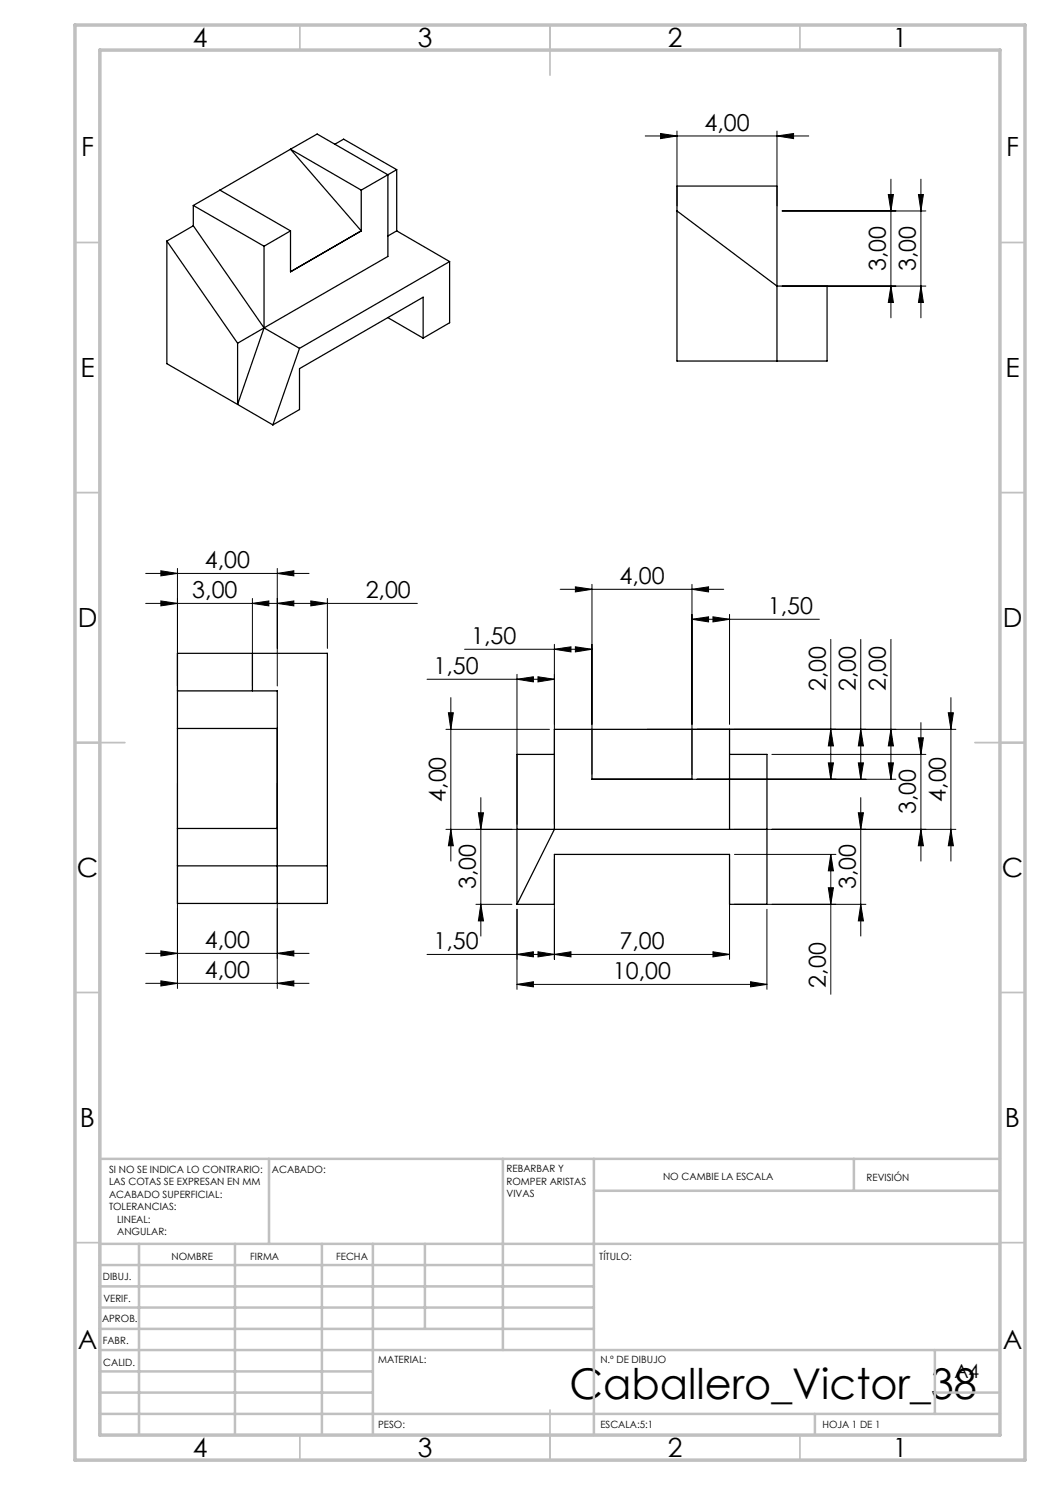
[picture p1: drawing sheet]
<svg xmlns="http://www.w3.org/2000/svg" width="210mm" height="297mm" viewBox="0 0 210 297" stroke-linecap="round" stroke-linejoin="round" font-family="sans-serif">
<g fill="none" stroke="#000" stroke-width=".2">
<path d="M129 27.2h32.7M132.1 26.7l3.3 .5-3.3 .5zM135.4 26.2v15M155.4 27.2l3.3-.5v1zM155.4 26.2v15M177.7 38.9h1l-.5 3.3zM178.2 35.8v27.8M183.7 38.9h1l-.5 3.3zM184.2 35.8v27.8M156.4 57.2h28.8M156.4 42.2h28.8M178.2 57.2l.5 3.3h-1z"/>
<path d="M184.2 57.2l.5 3.3h-1zM29.1 114.7h32.7M32.2 114.2l3.3 .5-3.3 .5zM35.5 113.7v23.5M50.5 119.7v17.5M55.5 114.7l3.3-.5v1zM55.5 113.7v23.5M65.5 119.7v10M112 117.9h32.7M115.1 117.4l3.3 .5-3.3 .5zM118.4 116.9v38M138.4 117.9l3.3-.5v1z"/>
<path d="M138.4 116.9v38M29.1 120.7h54.4M32.2 120.2l3.3 .5-3.3 .5zM50.5 120.7l3.3-.5v1zM55.5 120.7l3.3-.5v1zM62.2 120.2l3.3 .5-3.3 .5zM85.4 135.9h25.5M90.2 139.5v32.7M92.9 129.9h25.5M103.4 135.9l3.3-.5v1zM103.4 134.9v30M107.6 135.4l3.3 .5-3.3 .5z"/>
<path d="M110.9 129.9l3.3-.5v1zM110.9 128.9v36M115.1 129.4l3.3 .5-3.3 .5zM138.4 123.9l3.3-.5v1zM138.4 123.9h25.5M142.6 123.4l3.3 .5-3.3 .5zM145.9 122.9v22M166.2 127.9v28M172.2 127.9v28M178.2 127.9v28M190.2 139.5v32.7M35.5 156.7v41"/>
<path d="M55.5 156.7v41M89.2 145.9h20.7M89.7 142.6h1l-.5 3.3zM96.2 159.5v27.7M129.4 155.9h49.8M154.4 150.9h30.8M165.7 152.6h1l-.5 3.3zM166.2 145.9l.5 3.3h-1zM171.7 152.6h1l-.5 3.3zM172.2 145.9l.5 3.3h-1zM172.2 159.5v27.7M177.7 152.6h1l-.5 3.3z"/>
<path d="M178.2 145.9l.5 3.3h-1zM183.7 147.6h1l-.5 3.3zM184.2 144.5v27.7M189.7 142.6h1l-.5 3.3zM191.2 145.9h-61.8M89.2 165.9h20.7M90.2 165.9l.5 3.3h-1zM95.7 162.6h1l-.5 3.3zM110.9 171.9v20M145.9 171.9v20M146.9 170.9h20.3M146.9 165.9h44.3"/>
<path d="M165.7 177.5h1l-.5 3.4zM166.2 170.9l.5 3.3h-1zM166.2 170.9v28M171.7 162.6h1l-.5 3.3zM184.2 165.9l.5 3.3h-1zM190.2 165.9l.5 3.3h-1zM29.1 190.7h32.7M29.1 196.7h32.7M32.2 190.2l3.3 .5-3.3 .5zM32.2 196.2l3.3 .5-3.3 .5zM55.5 190.7l3.3-.5v1zM55.5 196.7l3.3-.5v1z"/>
<path d="M85.4 190.9h60.5M95.2 180.9h7.2M96.2 180.9l.5 3.3h-1zM103.4 190.9l3.3-.5v1zM103.4 181.9v16M103.4 196.9l3.3-.5v1zM103.4 196.9h50M107.6 190.4l3.3 .5-3.3 .5zM110.9 190.9l3.3-.5v1zM142.6 190.4l3.3 .5-3.3 .5zM146.9 180.9h26.3M150.1 196.4l3.3 .5-3.3 .5z"/>
<path d="M153.4 181.9v16M172.2 180.9l.5 3.3h-1z"/>
</g>
<g fill="none" stroke="#c0c0c0" stroke-width=".35">
<path d="M60 5v5M110 5v10M160 5v5M15 48.5h5M200 48.5h5M15 98.5h5M200 98.5h5M15 148.5h10M195 148.5h10M15 198.5h5M200 198.5h5M15 248.5h5"/>
<path d="M200 248.5h5M60 287v5M110 282v10M160 287v5"/>
</g>
<g fill="none" stroke="#c0c0c0" stroke-width=".5">
<path d="M53.8 231.8v17M100.6 231.8v38.2M118.8 231.8v55.2M118.8 238.2h81.2M170.8 231.8v6.4M200 231.8h-180v55.2M20 248.8h180M20 257.3h98.8M20 253h98.8M27.8 248.8v38.2M47 248.8v38.2M64.4 248.8v38.2"/>
<path d="M74.6 248.8v38.2M85 248.8v17M20 265.8h98.8M20 261.5h98.8M20 278.5h54.6M20 274.3h54.6M20 270h180M187 278.5h13M187 270v12.8M20 282.8h180M163 282.8v4.2"/>
</g>
<path d="M15 5h190v287h-190zM20 10h180v277h-180z" fill="none" stroke="#c0c0c0" stroke-width=".7"/>
<g fill="#000">
<path d="M132.1 26.7l3.3 .5-3.3 .5zM155.4 27.2l3.3-.5v1zM32.2 190.2l3.3 .5-3.3 .5zM55.5 190.7l3.3-.5v1zM103.4 196.9l3.3-.5v1zM150.1 196.4l3.3 .5-3.3 .5zM110.9 129.9l3.3-.5v1zM115.1 129.4l3.3 .5-3.3 .5zM115.1 117.4l3.3 .5-3.3 .5zM138.4 117.9l3.3-.5v1zM138.4 123.9l3.3-.5v1zM142.6 123.4l3.3 .5-3.3 .5z"/>
<path d="M184.2 57.2l.5 3.3h-1zM183.7 38.9h1l-.5 3.3zM178.2 57.2l.5 3.3h-1zM177.7 38.9h1l-.5 3.3zM165.7 177.5h1l-.5 3.4zM166.2 170.9l.5 3.3h-1zM96.2 180.9l.5 3.3h-1zM95.7 162.6h1l-.5 3.3zM177.7 152.6h1l-.5 3.3zM178.2 145.9l.5 3.3h-1zM171.7 152.6h1l-.5 3.3zM172.2 145.9l.5 3.3h-1zM165.7 152.6h1l-.5 3.3zM166.2 145.9l.5 3.3h-1zM184.2 165.9l.5 3.3h-1zM183.7 147.6h1l-.5 3.3z"/>
<path d="M32.2 120.2l3.3 .5-3.3 .5zM50.5 120.7l3.3-.5v1z"/>
<path d="M62.2 120.2l3.3 .5-3.3 .5zM55.5 120.7l3.3-.5v1zM55.5 196.7l3.3-.5v1zM32.2 196.2l3.3 .5-3.3 .5zM55.5 114.7l3.3-.5v1zM32.2 114.2l3.3 .5-3.3 .5zM107.6 135.4l3.3 .5-3.3 .5zM103.4 135.9l3.3-.5v1z"/>
<path d="M171.7 162.6h1l-.5 3.3zM172.2 180.9l.5 3.3h-1zM189.7 142.6h1l-.5 3.3zM190.2 165.9l.5 3.3h-1zM89.7 142.6h1l-.5 3.3zM90.2 165.9l.5 3.3h-1z"/>
<path d="M107.6 190.4l3.3 .5-3.3 .5zM103.4 190.9l3.3-.5v1zM142.6 190.4l3.3 .5-3.3 .5zM110.9 190.9l3.3-.5v1z"/>
</g>
<g fill="none" stroke="#000" stroke-width=".25">
<path d="M44 38l-5.3 3.1M44 38l14.1 8.2M58.1 29.8l14.1 8.2M58.1 29.8l5.3-3 14.2 8.2M58.1 29.8l-14.1 8.2M58.1 29.8l14.1 16.4M67 28.9l1.7-1.1 10.6 6.1M72.2 38v8.2M77.6 35l-5.4 3M77.6 35v16.3l-24.8 14.3M79.3 33.9l-1.7 1.1M79.3 33.9v12.3"/>
<path d="M33.4 48.2v24.5l21.2 12.3M33.4 48.2l14.1 20.4M38.7 45.2l-5.3 3M38.7 45.2l14.1 20.4M38.7 41.1l14.1 8.1M38.7 41.1v4.1M52.8 49.2v16.4M58.1 46.2l-5.3 3M58.1 46.2v8.2l14.1-8.2M79.3 46.2l10.6 6.1M79.3 46.2l-1.7 1M89.9 52.3v12.3l-5.3 3"/>
<path d="M89.9 52.3l-30 17.4M135.4 42.2l20 15h10v15h-30v-35h20v35M52.8 65.6l-5.3 15.3v-12.3M52.8 65.6l-5.3 3M52.8 65.6l7.1 4.1M59.9 69.7l-5.3 15.3M77.6 63.5l7 4.1M84.6 67.6v-8.2l-24.7 14.3v8.2l-5.3 3.1M35.5 130.7h30v50h-30zM35.5 138.2h20v42.5M50.5 130.7v7.5M35.5 145.7h20"/>
<path d="M110.9 150.9h-7.5v30M118.4 145.9v10h20v-10M145.9 150.9h7.5v30h-7.5v-10h-35v10h-7.5M35.5 165.7h20M35.5 173.2h30M103.4 165.9h50M145.9 165.9v-20h-35v20l-7.5 15"/>
</g>
<text font-size="8.5" x="113.9" y="279.7">Caballero_Victor_38</text>
<g font-size="5.3">
<text x="38.5" y="9.5">4</text>
<text x="83.5" y="9.5">3</text>
<text x="133.6" y="9.5">2</text>
<text x="178.6" y="9.5">1</text>
<text x="16.2" y="31.3">F</text>
<text x="201.2" y="31.3">F</text>
<text x="16.1" y="75.5">E</text>
<text x="201.1" y="75.5">E</text>
<text x="15.5" y="125.5">D</text>
<text x="200.5" y="125.5">D</text>
<text x="15.4" y="175.5">C</text>
<text x="200.4" y="175.5">C</text>
<text x="16" y="225.5">B</text>
<text x="201" y="225.5">B</text>
<text x="15.5" y="269.8">A</text>
<text x="200.5" y="269.8">A</text>
<text x="38.5" y="291.5">4</text>
<text x="83.5" y="291.5">3</text>
<text x="133.6" y="291.5">2</text>
<text x="178.6" y="291.5">1</text>
</g>
<g font-size="4.7">
<text x="140.9" y="26.2">4,00</text>
<text x="177.2" y="54.2" transform="rotate(-90 177.2 54.2)">3,00</text>
<text x="183.2" y="54.2" transform="rotate(-90 183.2 54.2)">3,00</text>
<text x="41" y="113.7">4,00</text>
<text x="38.5" y="119.7">3,00</text>
<text x="73.1" y="119.6">2,00</text>
<text x="123.9" y="116.8">4,00</text>
<text x="153.6" y="122.8">1,50</text>
<text x="94.2" y="128.8">1,50</text>
<text x="86.7" y="134.8">1,50</text>
<text x="165.2" y="138.2" transform="rotate(-90 165.2 138.2)">2,00</text>
<text x="171.2" y="138.2" transform="rotate(-90 171.2 138.2)">2,00</text>
<text x="177.2" y="138.2" transform="rotate(-90 177.2 138.2)">2,00</text>
<text x="89.2" y="160.4" transform="rotate(-90 89.2 160.4)">4,00</text>
<text x="189.2" y="160.4" transform="rotate(-90 189.2 160.4)">4,00</text>
<text x="183.2" y="162.9" transform="rotate(-90 183.2 162.9)">3,00</text>
<text x="95.2" y="177.9" transform="rotate(-90 95.2 177.9)">3,00</text>
<text x="171.2" y="177.9" transform="rotate(-90 171.2 177.9)">3,00</text>
<text x="41" y="189.7">4,00</text>
<text x="86.7" y="189.8">1,50</text>
<text x="123.9" y="189.8">7,00</text>
<text x="41" y="195.6">4,00</text>
<text x="122.6" y="195.8">10,00</text>
<text x="165.2" y="197.5" transform="rotate(-90 165.2 197.5)">2,00</text>
</g>
<text font-size="3.9" x="190.9" y="275.5">A4</text>
<g font-size="2">
<text x="21.8" y="234.6">SI NO SE INDICA LO CONTRARIO:</text>
<text x="21.8" y="237.1">LAS COTAS SE EXPRESAN EN MM</text>
<text x="21.8" y="239.6">ACABADO SUPERFICIAL:</text>
<text x="54.4" y="234.6">ACABADO:</text>
<text x="101.3" y="234.5">REBARBAR Y</text>
<text x="101.3" y="237">ROMPER ARISTAS</text>
<text x="101.3" y="239.5">VIVAS</text>
<text x="132.6" y="236">NO CAMBIE LA ESCALA</text>
<text x="173.3" y="236.2">REVISIÓN</text>
<text x="21.8" y="242.1">TOLERANCIAS:</text>
<text x="23.4" y="244.6">LINEAL:</text>
<text x="23.4" y="247.1">ANGULAR:</text>
<text x="34.3" y="252">NOMBRE</text>
<text x="50" y="251.9">FIRMA</text>
<text x="67.2" y="251.9">FECHA</text>
<text x="119.9" y="251.9">TÍTULO:</text>
<text x="20.6" y="256.1">DIBUJ.</text>
<text x="20.7" y="260.3">VERIF.</text>
<text x="20.4" y="264.4">APROB.</text>
<text x="20.5" y="268.8">FABR.</text>
<text x="20.7" y="273.1">CALID.</text>
<text x="75.6" y="272.5">MATERIAL:</text>
<text x="120.1" y="272.5">N.º DE DIBUJO</text>
<text x="75.6" y="285.5">PESO:</text>
<text x="120.1" y="285.6">ESCALA:5:1</text>
<text x="164.5" y="285.6">HOJA 1 DE 1</text>
</g>
</svg>
